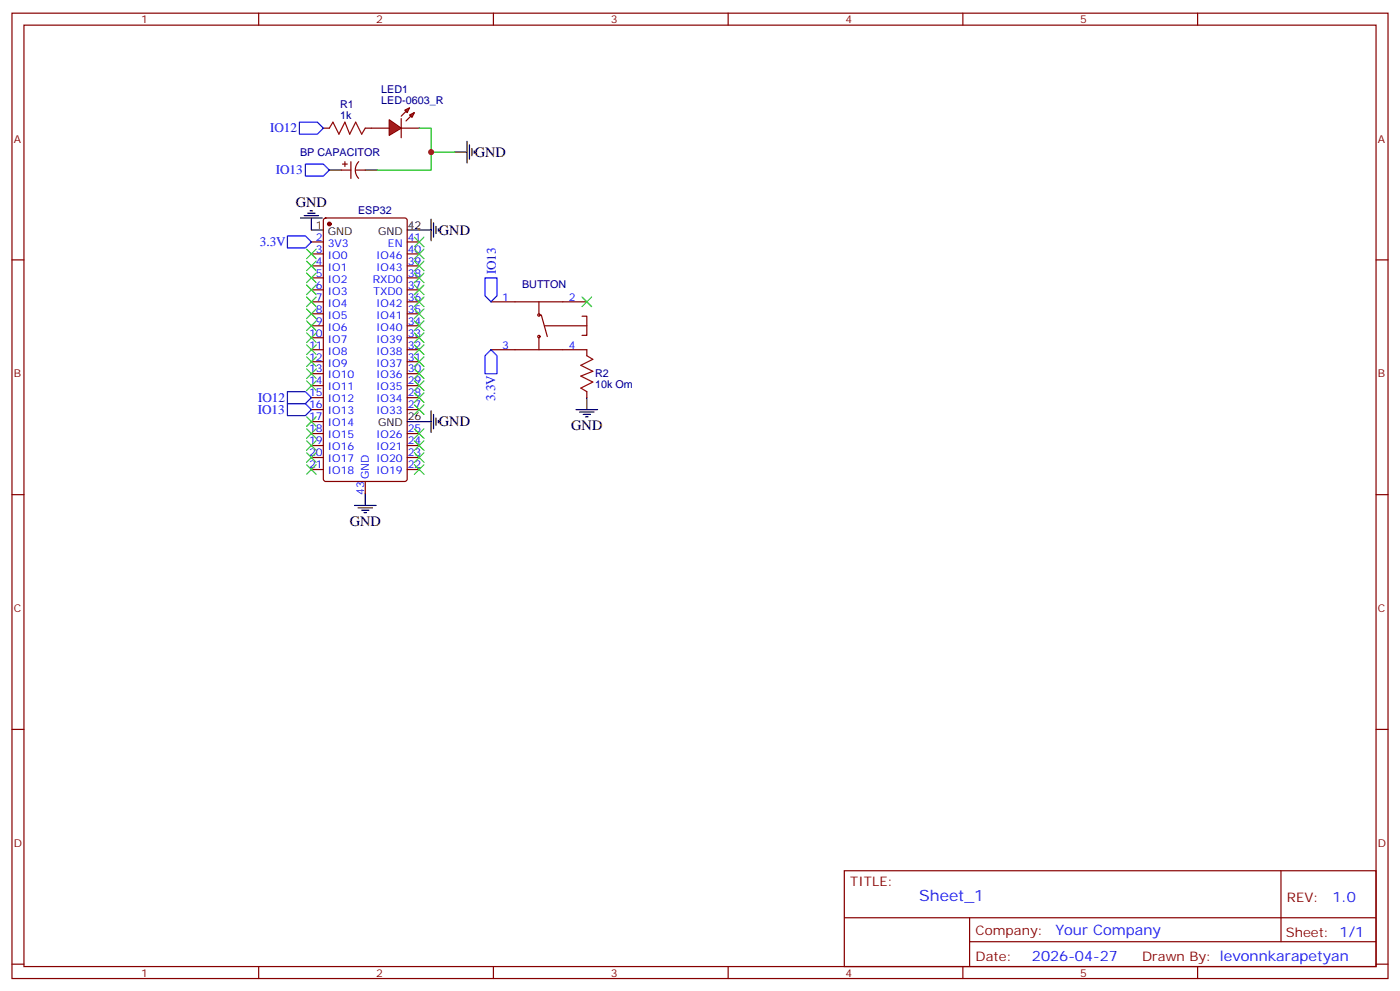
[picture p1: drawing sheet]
<svg xmlns="http://www.w3.org/2000/svg" width="412mm" height="292mm" viewBox="0 0 412 292" stroke-linecap="round" stroke-linejoin="round" font-family="sans-serif">
<g fill="none" stroke="#870000" stroke-width=".35">
<path d="M3.5 3.9h405.4v284.3h-405.4zM7.1 7.4h398.2v277.3h-398.2zM76.2 3.9v3.5M145.3 3.9v3.5M214.5 3.9v3.5M283.6 3.9v3.5M352.8 3.9v3.5M95.2 37.7h1.8M107.6 37.7h1.8M3.5 76.6h3.6M405.3 76.6h3.6M3.5 145.7h3.6"/>
<path d="M405.3 145.7h3.6M3.5 214.8h3.6M405.3 214.8h3.6M248.7 256.5h156.6v28.2h-156.6zM377.3 256.5v20.9M248.7 270.3h156.5M285.6 277.4h119.6M285.6 270.3v14.1M3.5 284h3.6M76.2 284.7v3.5M145.3 284.7v3.5M214.5 284.7v3.5"/>
<path d="M283.6 284.7v3.5M352.8 284.7v3.5M405.3 284h3.6"/>
</g>
<path d="M97 37.7l1.1-1.7 1.7 3.5 1.8-3.5 1.4 3.5 1.8-3.5 1.7 3.5 1.1-1.8" fill="none" stroke="#a10000" stroke-width=".35"/>
<g fill="#f00" stroke="#870000" stroke-width=".35">
<path d="M114.7 35.3l3.5 2.4-3.5 2.2z"/>
<path d="M118.2 34.9v5.7z"/>
</g>
<g fill="#870000" stroke="#870000" stroke-width=".35">
<path d="M119.6 32.8l-1.4 1.4z"/>
<path d="M119.6 35.6l1.4-1.4z"/>
</g>
<g fill="#f00" stroke="#870000" stroke-width=".35">
<path d="M119.2 32.5l1.4-.7-.7 1.4z"/>
<path d="M120.6 33.9l1.5-.7-.7 1.4z"/>
</g>
<g fill="none" stroke="#870000" stroke-width=".35">
<path d="M109.4 37.7h5.3M118.2 37.7h5.3M100.5 50.1h2.9M100.9 48.3h1.4M101.6 47.6v1.4M103.4 47.6v5M104.8 50.1h2.8M105.7 47.6a3.5 3.5 0 0 0-.1 4.9M91.7 71.3h3.5M91.7 74.8h3.5M91.7 78.3h3.5M95.5 64.4l.5-.2h23.2l.7 .4v76.5l-.4 .7h-23.5l-.7-.4-.1-76.5z"/>
<path d="M119.9 71.3h3.6M119.9 74.8h3.6M119.9 78.3h3.6M91.7 81.8h3.5M91.7 85.4h3.5M91.7 88.9h3.5M91.7 92.4h3.5M91.7 96h3.5M91.7 99.5h3.5M119.9 81.8h3.6M119.9 85.4h3.6M119.9 88.9h3.6"/>
<path d="M119.9 92.4h3.6M119.9 96h3.6M119.9 99.5h3.6M144.6 88.9h28.3M158.7 88.9v3.5M158.7 99.5v3.5M159.5 92.8l1.7 6.3M160.5 96h12.4M171.4 93.1h1.5v5.7h-1.5M91.7 103h3.5M91.7 106.5h3.5M91.7 110.1h3.5"/>
<path d="M91.7 113.6h3.5M91.7 117.1h3.5M119.9 103h3.6M119.9 106.5h3.6M119.9 110.1h3.6M119.9 113.6h3.6M119.9 117.1h3.6M144.6 103h28.3v1.8M172.9 115.4v1.7M91.7 120.7h3.5M91.7 124.2h3.5M91.7 127.7h3.5"/>
<path d="M91.7 131.2h3.5M91.7 134.8h3.5M91.7 138.3h3.5M119.9 120.7h3.6M119.9 127.7h3.6M119.9 131.2h3.6M119.9 134.8h3.6M119.9 138.3h3.6M107.6 141.8v3.5"/>
<circle cx="158.8" cy="92.8" r=".35"/>
<circle cx="158.8" cy="99.1" r=".35"/>
</g>
<g fill="none" stroke="#000" stroke-width=".35">
<path d="M97 50.1h3.5M107.6 50.1h3.5M134.1 44.8h3.5M137.6 41.6v6.4M138.3 42.7v4.2M139 43.7v2.2M139.7 44.5v.7M88.5 64.2h6.4M89.6 63.5h4.2M90.7 62.8h2.1M91.4 62.1h.7M91.7 64.2v3.5h3.5"/>
<path d="M119.9 67.7h7.1M127 64.6v6.3M127.7 65.6v4.3M128.4 66.7v2.1M129.1 67.4v.7M172.9 117.1v3.6M119.9 124.2h7.1M127 121v6.4M127.7 122.1v4.2M128.4 123.1v2.1M129.1 123.8v.7M169.7 120.7h6.3"/>
<path d="M170.7 121.4h4.3M171.8 122.1h2.1M172.5 122.8h.7M104.4 148.9h6.4M105.5 149.6h4.2M106.5 150.3h2.2M107.2 151h.7M107.6 145.3v3.6"/>
</g>
<circle cx="97" cy="66" r=".53" fill="#870000" stroke="#870000" stroke-width=".35"/>
<path d="M88.2 36h5.3l1.7 1.7-1.7 1.8h-5.3zM90 48.3h5.2l1.8 1.8-1.8 1.8h-5.2zM84.7 69.5h5.3l1.7 1.8-1.7 1.7h-5.3zM142.9 81.8h3.5v5.3l-1.8 1.8-1.7-1.8zM84.7 115.4h5.3l1.7 1.7-1.7 1.8h-5.3zM84.7 118.9h5.3l1.7 1.8-1.7 1.7h-5.3zM144.6 103l1.8 1.8v5.3h-3.5v-5.3z" fill="none" stroke="#00f" stroke-width=".35"/>
<path d="M172.9 104.8l1.7 1-3.5 1.8 3.5 1.8-3.5 1.4 3.5 1.7-3.5 1.8 1.8 1.1" fill="none" stroke="#a10000" stroke-width=".35"/>
<g fill="none" stroke="#3c3" stroke-width=".35">
<path d="M90.3 73.4l2.8 2.8M90.3 76.9l2.8 2.8M93.1 73.4l-2.8 2.8M93.1 76.9l-2.8 2.8M122.1 69.9l2.8 2.8M122.1 73.4l2.8 2.8M122.1 76.9l2.8 2.8M124.9 69.9l-2.8 2.8M124.9 73.4l-2.8 2.8M124.9 76.9l-2.8 2.8M90.3 80.4l2.8 2.9M90.3 84l2.8 2.8"/>
<path d="M90.3 87.5l2.8 2.8M90.3 91l2.8 2.8M90.3 94.5l2.8 2.9M90.3 98.1l2.8 2.8M93.1 80.4l-2.8 2.9M93.1 84l-2.8 2.8M93.1 87.5l-2.8 2.8M93.1 91l-2.8 2.8M93.1 94.5l-2.8 2.9M93.1 98.1l-2.8 2.8M122.1 80.4l2.8 2.9M122.1 84l2.8 2.8"/>
<path d="M122.1 87.5l2.8 2.8M122.1 91l2.8 2.8M122.1 94.5l2.8 2.9M122.1 98.1l2.8 2.8M124.9 80.4l-2.8 2.9M124.9 84l-2.8 2.8M124.9 87.5l-2.8 2.8M124.9 91l-2.8 2.8M124.9 94.5l-2.8 2.9M124.9 98.1l-2.8 2.8M171.4 87.5l2.9 2.8M174.3 87.5l-2.9 2.8"/>
<path d="M90.3 101.6l2.8 2.8M90.3 105.1l2.8 2.9M90.3 108.7l2.8 2.8M90.3 112.2l2.8 2.8M93.1 101.6l-2.8 2.8M93.1 105.1l-2.8 2.9M93.1 108.7l-2.8 2.8M93.1 112.2l-2.8 2.8M122.1 101.6l2.8 2.8M122.1 105.1l2.8 2.9M122.1 108.7l2.8 2.8M122.1 112.2l2.8 2.8"/>
<path d="M122.1 115.7l2.8 2.8M122.1 119.2l2.8 2.9M124.9 101.6l-2.8 2.8M124.9 105.1l-2.8 2.9M124.9 108.7l-2.8 2.8M124.9 112.2l-2.8 2.8M124.9 115.7l-2.8 2.8M124.9 119.2l-2.8 2.9M90.3 122.8l2.8 2.8M90.3 126.3l2.8 2.8M90.3 129.8l2.8 2.8M90.3 133.4l2.8 2.8"/>
<path d="M90.3 136.9l2.8 2.8M93.1 122.8l-2.8 2.8M93.1 126.3l-2.8 2.8M93.1 129.8l-2.8 2.8M93.1 133.4l-2.8 2.8M93.1 136.9l-2.8 2.8M122.1 126.3l2.8 2.8M122.1 129.8l2.8 2.8M122.1 133.4l2.8 2.8M122.1 136.9l2.8 2.8M124.9 126.3l-2.8 2.8M124.9 129.8l-2.8 2.8"/>
<path d="M124.9 133.4l-2.8 2.8M124.9 136.9l-2.8 2.8"/>
</g>
<path d="M123.5 37.7h3.5v12.4h-15.9M127 44.8h7.1" fill="none" stroke="#008700" stroke-width=".35"/>
<circle cx="127" cy="44.8" r=".88" fill="#c00"/>
<text font-size="4.6" fill="#00f" x="270.8" y="265.5">Sheet_1</text>
<g font-size="4.2">
<text x="139.9" y="46.2">GND</text>
<text x="87.1" y="61">GND</text>
<text x="129.3" y="69.1">GND</text>
<text x="129.3" y="125.6">GND</text>
<text x="168.3" y="126.7">GND</text>
<text x="103" y="154.9">GND</text>
</g>
<g font-size="4.2" fill="#00f">
<text x="392.5" y="265.7">1.0</text>
<text x="310.9" y="275.3">Your Company</text>
<text x="304" y="283.1">2026-04-27</text>
</g>
<g font-size="3.9" fill="#00f">
<text x="79.5" y="39">IO12</text>
<text x="81.2" y="51.3">IO13</text>
<text x="76.5" y="72.5">3.3V</text>
<text x="146.1" y="80.8" transform="rotate(-90 146.1 80.8)">IO13</text>
<text x="76" y="118.4">IO12</text>
<text x="145.9" y="118.2" transform="rotate(-90 145.9 118.2)">3.3V</text>
<text x="75.9" y="121.8">IO13</text>
</g>
<g font-size="3.9" fill="#800">
<text x="250.5" y="261.1">TITLE:</text>
<text x="379.1" y="265.7">REV:</text>
<text x="287.4" y="275.3">Company:</text>
<text x="378.7" y="275.9">Sheet: 1/1</text>
<text x="287.4" y="282.9">Date:</text>
<text x="336.4" y="283">Drawn By: levonnkarapetyan</text>
</g>
<g font-size="3.2" fill="#800">
<text x="41.6" y="6.9">1</text>
<text x="110.8" y="6.9">2</text>
<text x="179.9" y="6.9">3</text>
<text x="249.1" y="6.9">4</text>
<text x="318.2" y="6.9">5</text>
<text x="4.1" y="42">A</text>
<text x="405.9" y="42">A</text>
<text x="4.1" y="111.1">B</text>
<text x="405.9" y="111.1">B</text>
<text x="4.1" y="180.3">C</text>
<text x="405.9" y="180.3">C</text>
<text x="4.1" y="249.4">D</text>
<text x="405.9" y="249.4">D</text>
<text x="41.6" y="287.7">1</text>
<text x="110.8" y="287.7">2</text>
<text x="179.9" y="287.7">3</text>
<text x="249.1" y="287.7">4</text>
<text x="318.2" y="287.7">5</text>
</g>
<g font-size="3.2" fill="#000080">
<text x="112.3" y="27.5">LED1</text>
<text x="100.2" y="34.9">1k</text>
<text x="100.2" y="31.7">R1</text>
<text x="112.3" y="30.7">LED-0603_R</text>
<text x="88.4" y="46">BP CAPACITOR</text>
<text x="105.5" y="63">ESP32</text>
<text x="153.8" y="84.7">BUTTON</text>
<text x="175.3" y="111.2">R2</text>
<text x="175.3" y="114.4">10k Om</text>
</g>
<g font-size="3.2">
<text x="93.1" y="67.4">1</text>
<text x="96.6" y="69.1">GND</text>
<text x="111.4" y="69.1">GND</text>
<text x="120.1" y="67.4">42</text>
<text x="111.4" y="125.6">GND</text>
<text x="120.1" y="123.8">26</text>
</g>
<g font-size="3.2" fill="#00f">
<text x="93.1" y="70.9">2</text>
<text x="120.1" y="70.9">41</text>
<text x="93.1" y="74.4">3</text>
<text x="93.1" y="78">4</text>
<text x="96.6" y="72.7">3V3</text>
<text x="96.6" y="76.2">IO0</text>
<text x="110.8" y="76.2">IO46</text>
<text x="114.3" y="72.7">EN</text>
<text x="120.1" y="78">39</text>
<text x="120.1" y="74.4">40</text>
<text x="93.1" y="81.5">5</text>
<text x="96.6" y="79.7">IO1</text>
<text x="96.6" y="83.3">IO2</text>
<text x="109.8" y="83.3">RXD0</text>
<text x="110.8" y="79.7">IO43</text>
<text x="120.1" y="81.5">38</text>
<text x="93.1" y="85">6</text>
<text x="93.1" y="88.5">7</text>
<text x="96.6" y="86.8">IO3</text>
<text x="110" y="86.8">TXD0</text>
<text x="120.1" y="88.5">36</text>
<text x="120.1" y="85">37</text>
<text x="147.9" y="88.5">1</text>
<text x="167.6" y="88.5">2</text>
<text x="93.1" y="92.1">8</text>
<text x="93.1" y="95.6">9</text>
<text x="96.6" y="90.3">IO4</text>
<text x="96.6" y="93.8">IO5</text>
<text x="110.8" y="93.8">IO41</text>
<text x="110.8" y="90.3">IO42</text>
<text x="120.1" y="95.6">34</text>
<text x="120.1" y="92.1">35</text>
<text x="91" y="99.1">10</text>
<text x="96.6" y="97.4">IO6</text>
<text x="96.6" y="100.9">IO7</text>
<text x="110.8" y="100.9">IO39</text>
<text x="110.8" y="97.4">IO40</text>
<text x="120.1" y="99.1">33</text>
<text x="91" y="102.7">11</text>
<text x="91" y="106.2">12</text>
<text x="96.6" y="104.4">IO8</text>
<text x="96.6" y="108">IO9</text>
<text x="110.8" y="108">IO37</text>
<text x="110.8" y="104.4">IO38</text>
<text x="120.1" y="106.2">31</text>
<text x="120.1" y="102.7">32</text>
<text x="147.9" y="102.7">3</text>
<text x="167.6" y="102.7">4</text>
<text x="91" y="109.7">13</text>
<text x="91" y="113.2">14</text>
<text x="96.6" y="111.5">IO10</text>
<text x="110.8" y="111.5">IO36</text>
<text x="120.1" y="113.2">29</text>
<text x="120.1" y="109.7">30</text>
<text x="91" y="116.8">15</text>
<text x="96.6" y="115">IO11</text>
<text x="96.6" y="118.5">IO12</text>
<text x="110.8" y="118.5">IO34</text>
<text x="110.8" y="115">IO35</text>
<text x="120.1" y="116.8">28</text>
<text x="91" y="120.3">16</text>
<text x="91" y="123.8">17</text>
<text x="96.6" y="122.1">IO13</text>
<text x="96.6" y="125.6">IO14</text>
<text x="110.8" y="122.1">IO33</text>
<text x="120.1" y="120.3">27</text>
<text x="91" y="127.4">18</text>
<text x="91" y="130.9">19</text>
<text x="96.6" y="129.1">IO15</text>
<text x="110.8" y="129.1">IO26</text>
<text x="120.1" y="130.9">24</text>
<text x="120.1" y="127.4">25</text>
<text x="91" y="134.4">20</text>
<text x="91" y="137.9">21</text>
<text x="96.6" y="132.6">IO16</text>
<text x="96.6" y="136.2">IO17</text>
<text x="110.8" y="136.2">IO20</text>
<text x="110.8" y="132.6">IO21</text>
<text x="120.1" y="137.9">22</text>
<text x="120.1" y="134.4">23</text>
<text x="96.6" y="139.7">IO18</text>
<text x="108.7" y="141.1" transform="rotate(-90 108.7 141.1)">GND</text>
<text x="110.8" y="139.7">IO19</text>
<text x="107.2" y="145.8" transform="rotate(-90 107.2 145.8)">43</text>
</g>
</svg>
